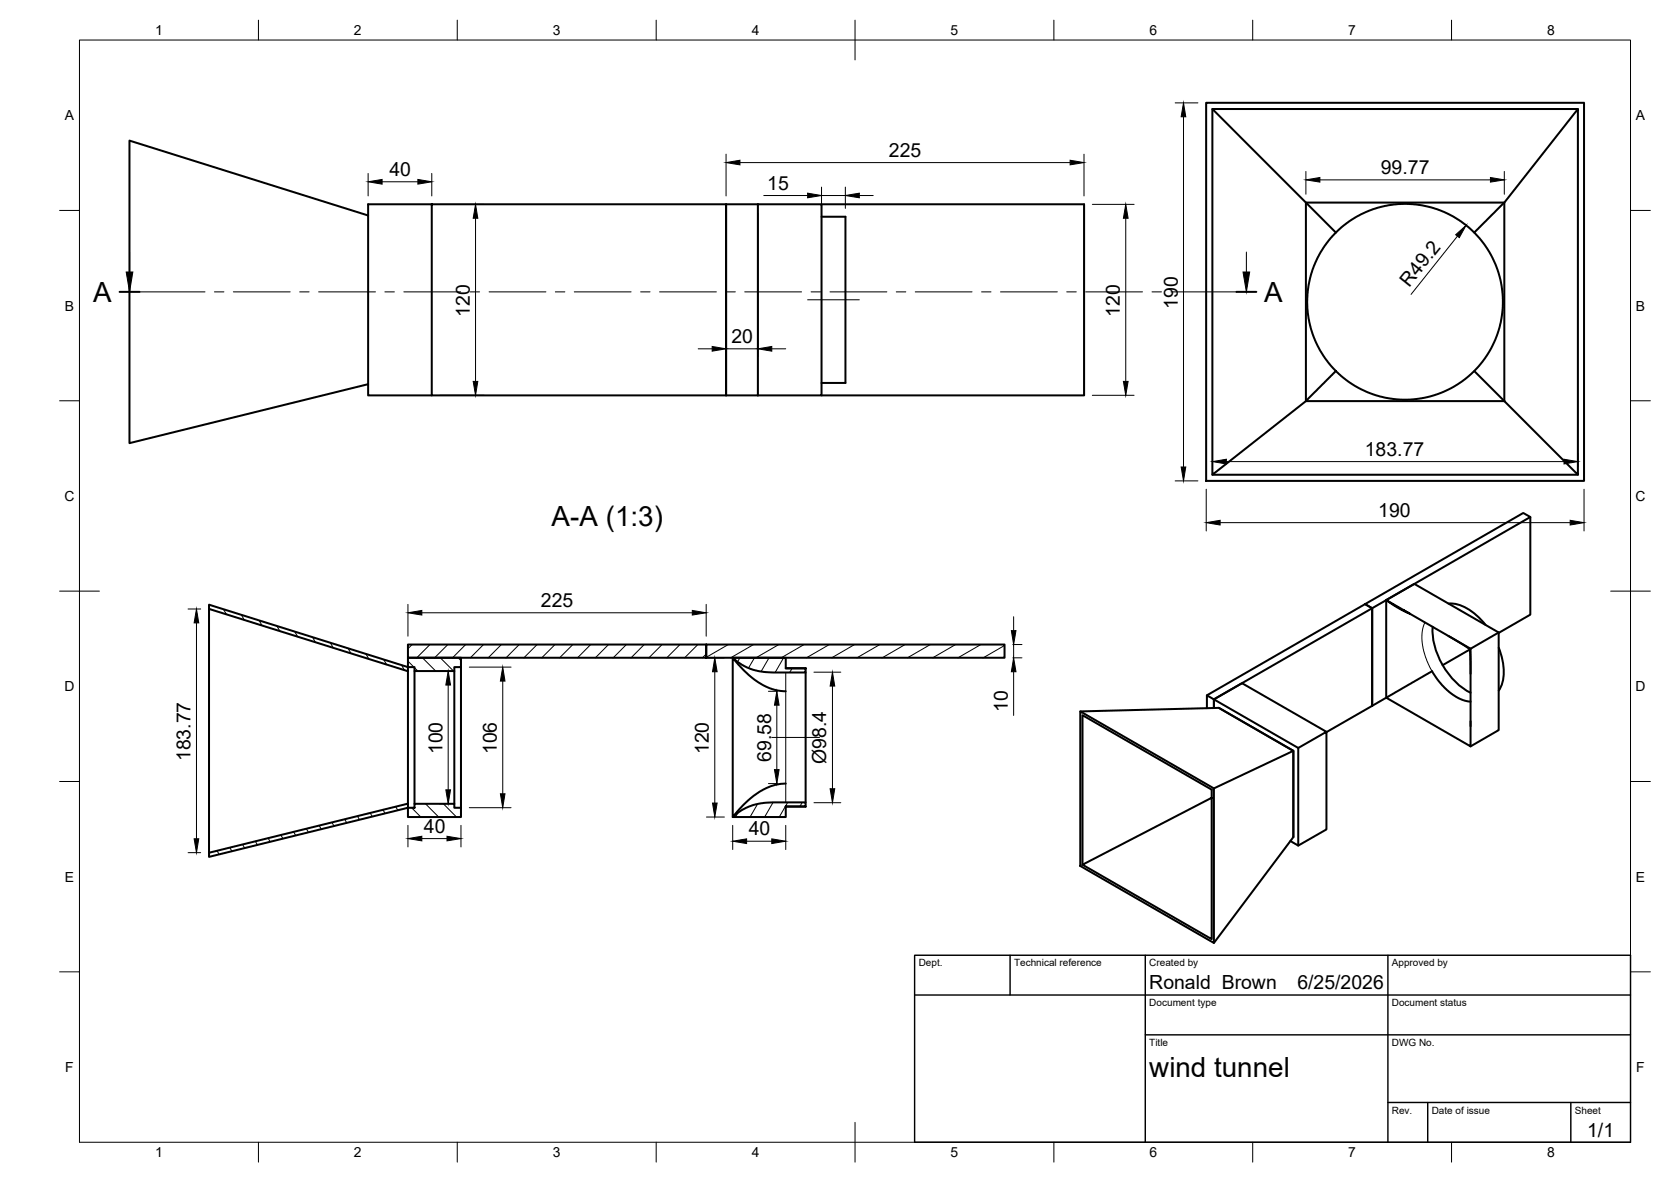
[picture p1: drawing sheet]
<svg xmlns="http://www.w3.org/2000/svg" width="420mm" height="297mm" viewBox="0 0 420 297" stroke-linecap="round" stroke-linejoin="round" font-family="sans-serif">
<!-- layer: Visible -->
<g fill="none" stroke="#000" stroke-width=".51">
<path d="M303.3 25.8h95v95h-95zM304.8 27.4v91.9l23.6-18.5h49.8M396.7 27.4v91.9l-18.5-18.5v-49.9zM396.7 27.4h-91.9l23.6 23.5v49.9M92.6 54.2l-60-18.9v76.1l60-14.9M108.6 51.3v48.1h74v-48.1h-90v48.1h16M190.6 51.3h16v48.1h-16M190.6 51.3v48.1M190.6 51.3h-8v48.1h8M206.6 54.5h6v41.7h-6M206.6 51.3h66v48.1h-66M335.9 58.4l-7.5-7.5h49.8l-7.5 7.5"/>
<path d="M335.9 93.2l-7.5 7.6M370.7 93.2l7.5 7.6M304.8 119.3h91.9M384.8 129.9v24.6l-8 4.6M52.6 153l50 15.7v-1.1l-50-15.6v62.3M343.2 151.8l1.8 1.1v24.5M343.2 151.8l39.8-22.9 1.8 1-79.6 45.9v2.1v-2.1l-1.7-1.1v3.3M343.2 151.8l-39.7 22.9M353 153.4l1.1 .6M354.5 154.2l-3.2-1.6-2.7-1.8 21.2 12.2-.2 .1M360.2 157.5a18.7 18.7 0 0 0 9.6 16.6M364.2 159.8l4.6 2.8a1.49 1.49 0 0 1 .9 1.9l.1 4.8"/>
<path d="M364.2 151.7a11.1 11.1 0 0 1 8.5 4.4l.8 .9M376.8 158.9l-7 4.1v24.6l-21.2-12.3 10.9-6.3a.49 .49 0 0 1 .6-.2 .49 .49 0 0 1 .3 .5l2.4 3 2.2 2 2.2 1.4 2.6 .6M102.6 162h75v3.3h-75zM102.6 165.3h13.3v2.3h-1.7v1h-10v-1h-1.6zM102.6 168.7v33.3M104.2 168.6v33.4M114.2 168.6v33.4M115.9 167.6v35.4M177.6 162h75v3.3h-75zM184.2 165.3h13.4v2.7h5v1h-8.1l-4-.4-3.4-1.2zM197.6 173.7l-1.9-.1-1.7-.5-3.3-1.6-3.3-2.7-3.2-3.5v40l3.8-4 2.9-2.3 2.9-1.4 2.1-.6 1.7-.1M197.6 167.9l5 .1"/>
<path d="M202.6 169v32.6M271.6 178.8l34.9-.9 18.7 10.8v21.7l-20 26.6M271.6 178.8l33.6 19.3v38.9l-33.6-19.4zM345 177.4l3.6-2.1v-24.5l7-4.1 21.2 12.2v24.6l-7 4.1M345 177.4l-11.5 6.6M369.6 163.2l-6.9 4M376.8 162.7a12.8 12.8 0 0 1 .5 10.2l-.5 .7M325.2 188.7l-20 9.4M326.4 188v24.5M333.5 183.9l-21.2-12.2-7.1 4.1 21.2 12.2 7.1-4.1v24.5l-7.1 4.1-1.9-1.1M369.8 181.3v1.2M52.6 214.3l50-12.3v1l-50 12.3z"/>
<path d="M102.6 203h1.6v-1h10v1h1.7v2.3h-13.3zM184.2 205.3l1.3-1 1.9-1.2 1.8-.7 1.5-.4a27 27 0 0 1 6.9-.4h5v1h-5v2.7zM202.6 202.6l-5 .1M304.7 200.5l-32.5 16.8 32.5 18.7v-37.6l-32.5-18.7v37.6"/>
<circle cx="353.3" cy="75.8" r="24.6"/>
</g>
<!-- layer: Visible Narrow -->
<path d="M358.3 156.4l-.7 2.5v2.9l.8 3.3 1.7 3.6M197.6 169v32.6" fill="none" stroke="#000" stroke-width=".25"/>
<!-- layer: BORDER -->
<g fill="none" stroke="#000" stroke-width=".25">
<path d="M20 10.1h390v276.9h-390zM65 5.1v5M115 5.1v5M165 5.1v5M215 5.1v10M265 5.1v5M315 5.1v5M365 5.1v5M15 52.9h5M410 52.9h5M15 100.7h5M410 100.7h5"/>
<path d="M15 148.6h10M405 148.6h10M15 196.4h5M410 196.4h5M15 244.2h5M410 244.2h5M65 287v5M115 287v5M165 287v5M215 282.1v9.9M265 287v5M315 287v5"/>
<path d="M365 287v5"/>
</g>
<!-- layer: TITLEBLOCK -->
<path d="M230 240.1h180v46.9h-180zM230 250h180M254 240.1v9.9M288 240.1v46.9M349 240.1v46.9M288 260.1h122M349 277.1h61M359 277.1v9.9M395 277.1v9.9" fill="none" stroke="#000" stroke-width=".36"/>
<!-- layer: Smart Centers -->
<path d="M203.1 75.3h13M194.1 185.3h12" fill="none" stroke="#000" stroke-width=".25"/>
<!-- layer: FD_Dimensions -->
<g fill="none" stroke="#000" stroke-width=".25">
<path d="M182.6 38.7v10.5M272.6 38.7v10.5M295.5 25.9h5.7M297.6 29.3v88.1M92.6 43.6v5.6M96.1 45.7h9M108.6 43.6v5.6M110.7 51.4h11M119.6 54.8v41M182.6 53.5v36.3M186.1 40.9h83M190.6 53.5v36.3"/>
<path d="M192 49.1h11.1M206.6 47v5.4M206.6 49.1h6M212.6 47v5.4M216.1 49.1h3.5M274.7 51.4h10.5M283.1 54.8v41M328.4 43.1v5.7M331.9 45.2h42.9M366.5 59.4l-11.7 14.6M378.2 43.1v5.7M110.7 99.3h11"/>
<path d="M175.6 87.7h3.5M182.6 87.7h8M194.1 87.7h3.5M274.7 99.3h10.5M304.9 113.9v3.3M308.4 116h84.9M396.7 113.9v3.3M295.5 120.8h5.7M303.3 122.9v10.5M306.8 131.3h88M398.3 122.9v10.5M47.3 153h3.2"/>
<path d="M49.4 156.5v54.3M102.6 151.9v8M106.1 154h68M177.6 151.9v8M254.9 155v3.5M110.6 168.6h1.5M112.7 172.2v26.3M118 167.6h10.5M126.4 171.2v28.3M177.6 165.3h4.5M179.7 168.8v33M193.2 173.7h2.3"/>
<path d="M195.3 177.2v16.2M204.7 168.9h6.7M209.3 172.4v25.8M254.7 165.3h2.3M254.7 162h2.3M254.9 162v3.3M254.9 168.8v11M193.2 196.9h2.3M47.3 214.3h3.2M102.6 207.4v5.4M106.1 210.7h6.3M110.6 202h1.5"/>
<path d="M115.9 207.4v5.4M118 203h10.5M177.6 205.3h4.5M184.2 207.4v6.1M187.7 211.4h6.4M197.6 207.4v6.1M204.7 201.7h6.7"/>
</g>
<g fill="#000" stroke="#000" stroke-width=".25">
<path d="M297.6 25.9l.6 3.4h-1.2zM92.6 45.7l3.5-.6v1.2zM105.1 45.1l3.5 .6-3.5 .6zM119.6 51.4l.5 3.4h-1.1zM182.6 40.9l3.5-.6v1.1zM203.1 48.5l3.5 .6-3.5 .6zM212.6 49.1l3.5-.6v1.2zM269.1 40.3l3.5 .6-3.5 .5zM283.1 51.4l.6 3.4h-1.2zM328.4 45.2l3.5-.6v1.2zM366 59l2.6-2.4-1.7 3.1zM374.8 44.6l3.4 .6-3.4 .6z"/>
<path d="M119 95.8h1.1l-.5 3.5zM179.1 87.1l3.5 .6-3.5 .6zM190.6 87.7l3.5-.6v1.2zM282.5 95.8h1.2l-.6 3.5zM297 117.4h1.2l-.6 3.4zM304.9 116l3.5-.6v1.2zM393.3 115.4l3.4 .6-3.4 .6zM303.3 131.3l3.5-.5v1.1zM394.8 130.8l3.5 .5-3.5 .6zM49.4 153l.6 3.5h-1.2zM102.6 154l3.5-.6v1.2zM174.1 153.4l3.5 .6-3.5 .6z"/>
<path d="M254.3 158.5h1.2l-.6 3.5zM112.7 168.6l.6 3.6h-1.2zM126.4 167.6l.6 3.6h-1.2zM179.7 165.3l.6 3.5h-1.1zM195.3 173.7l.6 3.5h-1.2zM209.3 168.9l.6 3.5h-1.2zM254.9 165.3l.6 3.5h-1.2zM112.1 198.5h1.2l-.6 3.5zM125.8 199.5h1.2l-.6 3.5zM194.7 193.4h1.2l-.6 3.5zM208.7 198.2h1.2l-.6 3.5zM48.8 210.8h1.2l-.6 3.5z"/>
<path d="M102.6 210.7l3.5-.6v1.2zM112.4 210.1l3.5 .6-3.5 .6zM179.2 201.8h1.1l-.6 3.5zM184.2 211.4l3.5-.6v1.2zM194.1 210.8l3.5 .6-3.5 .6z"/>
</g>
<!-- layer: Hatching -->
<g fill="none" stroke="#000" stroke-width=".25">
<path d="M56.2 153.1l.7 1.3M60.7 154.5l.7 1.3M65.2 155.9l.7 1.3M69.6 157.3l.8 1.3M74.1 158.7l.7 1.3M78.6 160.1l.7 1.3M83.1 161.5l.7 1.3M87.5 162.9l.8 1.3M92 164.3l.8 1.3M96.5 165.7l.7 1.3M101 167.1l.7 1.3M102.6 166.1l1.5 1.5"/>
<path d="M103.6 162l-1 1M104.2 167.8l.9 .8M106.2 165.3l3.4 3.3M108.1 162l-3.3 3.3M110.7 165.3l3.3 3.3M112.6 162l-3.3 3.3M115.2 165.3l.7 .7M117.1 162l-3.3 3.3M121.6 162l-3.3 3.3M126.1 162l-3.4 3.3M130.6 162l-3.4 3.3M135.1 162l-3.4 3.3"/>
<path d="M139.6 162l-3.4 3.3M144 162l-3.3 3.3M148.5 162l-3.3 3.3M153 162l-3.3 3.3M157.5 162l-3.3 3.3M162 162l-3.3 3.3M166.5 162l-3.3 3.3M171 162l-3.4 3.3M175.5 162l-3.4 3.3M177.6 164.4l-1 .9M183.1 162l-5.5 3.2M186 165.3l-.6 1"/>
<path d="M189.5 162l-5.8 3.3M189.7 165.3l-1.5 2.6M193.4 165.3l-2 3.5M195.8 162l-5.7 3.3M197 165.3l-2.1 3.7M199.1 168l-.5 1M202.2 162l-5.8 3.3M202.6 168.4l-.4 .6M208.5 162l-5.7 3.3M214.9 162l-5.8 3.3M221.2 162l-5.7 3.3M227.6 162l-5.8 3.3"/>
<path d="M233.9 162l-5.7 3.3M240.3 162l-5.8 3.3M246.6 162l-5.7 3.3M252.6 162.2l-5.4 3.1M54.6 213.8l.5 .9M57.8 213l.5 .9M61 212.2l.5 .9M64.2 211.4l.5 .9M67.4 210.6l.5 .9M70.6 209.8l.5 .9M73.8 209l.5 .9M77 208.2l.6 1"/>
<path d="M80.2 207.5l.6 .9M83.5 206.7l.5 .9M86.7 205.9l.5 .9M89.9 205.1l.5 .9M93.1 204.3l.5 .9M96.3 203.5l.5 .9M99.5 202.7l.5 .9M103.5 203l2.3 2.3M107 202l3.3 3.3M111.5 202l3.3 3.3M185.6 204.2l-.7 1.1M190.5 202l-1.9 3.3"/>
<path d="M194.4 201.6l-2.1 3.7M198.1 201.6l-2.2 3.7M201.7 201.6l-.6 1"/>
</g>
<!-- layer: Section Lines -->
<path d="M30.1 73.3h5M310.9 73.3h5" fill="none" stroke="#000" stroke-width=".51"/>
<g fill="none" stroke="#000" stroke-width=".25">
<path d="M32.6 63.3v5.1M35.1 73.3h16.4M53.9 73.3h2.4M58.7 73.3h14.3M75.4 73.3h2.3M80.1 73.3h14.3M96.8 73.3h2.4M101.5 73.3h14.3M118.2 73.3h2.4M123 73.3h14.3M139.6 73.3h2.4M144.4 73.3h14.3"/>
<path d="M161.1 73.3h2.3M165.8 73.3h14.3M182.5 73.3h2.4M187.3 73.3h14.2M203.9 73.3h2.4M208.7 73.3h14.3M225.4 73.3h2.4M230.1 73.3h14.3M246.8 73.3h2.4M251.6 73.3h14.3M268.2 73.3h2.4M273 73.3h14.3"/>
<path d="M289.7 73.3h2.3M294.4 73.3h16.5M313.4 63.3v5.1"/>
</g>
<path d="M31.7 68.4h1.7l-.8 4.9zM312.5 68.4h1.7l-.8 4.9z" fill="#000" stroke="#000" stroke-width=".25"/>
<g font-size="7">
<text x="23.4" y="75.8">A</text>
<text x="317.9" y="75.8">A</text>
<text x="138.7" y="132.3">A-A (1:3)</text>
<text x="289" y="270.6">wind tunnel</text>
</g>
<g font-size="4.9">
<text x="223.5" y="39.4">225</text>
<text x="97.9" y="44.2">40</text>
<text x="192.9" y="47.7">15</text>
<text x="347.2" y="43.7">99.77</text>
<text x="296.1" y="77.6" transform="rotate(-90 296.1 77.6)">190</text>
<text x="354.3" y="72.3" transform="rotate(-51 354.3 72.3)">R49.2</text>
<text x="118.1" y="79.6" transform="rotate(-90 118.1 79.6)">120</text>
<text x="281.6" y="79.6" transform="rotate(-90 281.6 79.6)">120</text>
<text x="183.9" y="86.2">20</text>
<text x="343.2" y="114.5">183.77</text>
<text x="346.6" y="129.9">190</text>
<text x="136" y="152.5">225</text>
<text x="253.4" y="178.9" transform="rotate(-90 253.4 178.9)">10</text>
<text x="47.9" y="191.3" transform="rotate(-90 47.9 191.3)">183.77</text>
<text x="111.2" y="189.6" transform="rotate(-90 111.2 189.6)">100</text>
<text x="124.9" y="189.6" transform="rotate(-90 124.9 189.6)">106</text>
<text x="178.3" y="189.6" transform="rotate(-90 178.3 189.6)">120</text>
<text x="193.9" y="191.4" transform="rotate(-90 193.9 191.4)">69.58</text>
<text x="207.8" y="191.9" transform="rotate(-90 207.8 191.9)">Ø98.4</text>
<text x="106.6" y="209.3">40</text>
<text x="188.3" y="209.9">40</text>
<text x="289" y="248.5">Ronald Brown</text>
<text x="326.2" y="248.5">6/25/2026</text>
<text x="399.1" y="285.7">1/1</text>
</g>
<g font-size="3.5">
<text x="39" y="8.8">1</text>
<text x="89" y="8.8">2</text>
<text x="139" y="8.8">3</text>
<text x="189" y="8.8">4</text>
<text x="239" y="8.8">5</text>
<text x="289" y="8.8">6</text>
<text x="339" y="8.8">7</text>
<text x="389" y="8.8">8</text>
<text x="16.3" y="30.2">A</text>
<text x="411.3" y="30.2">A</text>
<text x="16.3" y="78">B</text>
<text x="411.3" y="78">B</text>
<text x="16.2" y="125.9">C</text>
<text x="411.2" y="125.9">C</text>
<text x="16.2" y="173.7">D</text>
<text x="411.2" y="173.7">D</text>
<text x="16.3" y="221.6">E</text>
<text x="411.3" y="221.6">E</text>
<text x="16.4" y="269.4">F</text>
<text x="411.4" y="269.4">F</text>
<text x="39" y="290.8">1</text>
<text x="89" y="290.8">2</text>
<text x="139" y="290.8">3</text>
<text x="189" y="290.8">4</text>
<text x="239" y="290.8">5</text>
<text x="289" y="290.8">6</text>
<text x="339" y="290.8">7</text>
<text x="389" y="290.8">8</text>
</g>
<g font-size="2.5">
<text x="231" y="242.9">Dept.</text>
<text x="255" y="242.9">Technical reference</text>
<text x="289" y="242.9">Created by</text>
<text x="350" y="242.9">Approved by</text>
<text x="289" y="252.8">Document type</text>
<text x="350" y="252.8">Document status</text>
<text x="289" y="262.9">Title</text>
<text x="350" y="262.9">DWG No.</text>
<text x="350" y="279.9">Rev.</text>
<text x="360" y="279.9">Date of issue</text>
<text x="396" y="279.9">Sheet</text>
</g>
</svg>
